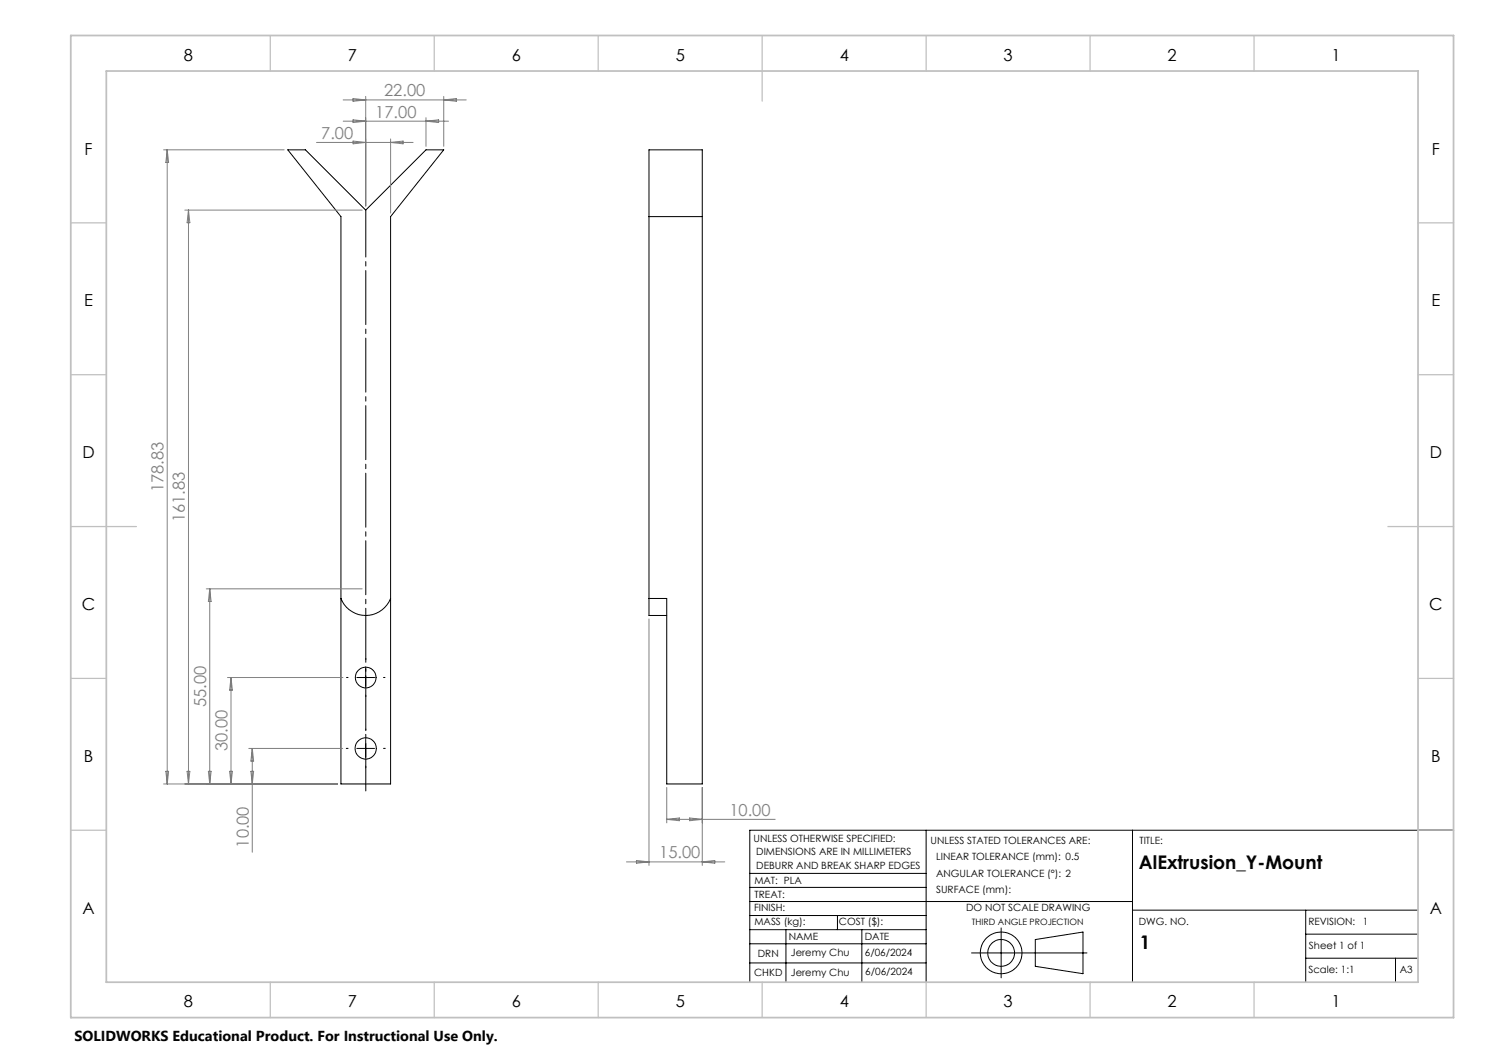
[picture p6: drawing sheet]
<svg xmlns="http://www.w3.org/2000/svg" width="420mm" height="297mm" viewBox="0 0 420 297" stroke-linecap="round" stroke-linejoin="round" font-family="sans-serif">
<g fill="none" stroke="#000" stroke-width=".28">
<path d="M81.2 42.3h4.9l17.1 17 17-17h5l-15 18.8v160h-14v-160zM183.1 42.3h15v178.8h-10v-52.3h-5zM183.1 61.1h15M96.2 168.8a7.5 7.5 0 0 0 7 4.8 7.5 7.5 0 0 0 7-4.8M183.1 168.8v4.8h5M100.6 191.1h5.1M103.2 188.6v5M100.6 211.1h5.1M103.2 208.6v5M261.2 234.2v42.8M319.4 234.2v42.8M400 234.2h-188.5v42.8"/>
<path d="M211.5 250.3h49.7M211.5 254.3h107.9M211.5 246.3h49.7M211.5 258.2h49.7M236.2 258.2v4M319.4 256.7h80.6M368.3 256.7v20.3M211.5 262.2h49.7M211.5 266.2h49.7M211.5 271.6h49.7M221.7 262.2v14.8M243.1 262.2v14.8"/>
<path d="M274 268.8h32.6M282.4 261.7v14.1M292 265l13.5-2.1v11.7l-13.5-2zM368.3 263.5h31.7M368.3 270.3h31.7M393.6 270.3v6.7"/>
<circle cx="103.2" cy="191.1" r="2.92"/>
<circle cx="103.2" cy="211.1" r="3"/>
<circle cx="282.4" cy="268.8" r="5.9"/>
<circle cx="282.4" cy="268.8" r="3.8"/>
</g>
<path d="M103.2 223.1v-164" fill="none" stroke="#000" stroke-width=".28" stroke-dasharray="15.2 1.3 1.3 1.3" stroke-dashoffset="1.8"/>
<path d="M98.2 191.1h-.4M103.2 186.1v-.4M103.2 196.1v.4M108.2 191.1h.4M98.2 211.1h-.5M103.2 206.1v-.5M103.2 216.1v.5M108.2 211.1h.5" fill="none" stroke="#000" stroke-width=".28" stroke-dasharray="15.2 1.3 1.3 1.3"/>
<path d="M400 234.2h10" fill="none" stroke="#000" stroke-width=".35"/>
<g fill="none" stroke="#c0c0c0" stroke-width=".35">
<path d="M76.2 10v10M122.5 10v10M168.7 10v10M215 10v18.5M261.2 10v10M307.5 10v10M353.7 10v10M20 62.9h10M400 62.9h10M20 105.7h10M400 105.7h10M20 148.5h18.5"/>
<path d="M391.5 148.5h18.5M20 191.3h10M400 191.3h10M20 234.2h10M400 234.2h10M76.2 277v10M122.5 277v10M168.7 277v10M215 277v10M261.2 277v10M307.5 277v10M353.7 277v10"/>
</g>
<path d="M20 10h390v277h-390zM30 20h370v257h-370z" fill="none" stroke="#c0c0c0" stroke-width=".5"/>
<g fill="none" stroke="#808080" stroke-width=".28">
<path d="M96.8 34.2h29.7M96.8 28.2h34.7M99.6 33.8l3.6 .4-3.6 .4zM99.6 27.8l3.6 .4-3.6 .4zM99.6 39.8l3.6 .4-3.6 .4zM103.2 27.2v30.9M110.2 39.2v20.9M120.2 33.2v8.1M120.2 34.2l3.5-.4v.8zM125.2 27.2v14.1M125.2 28.2l3.5-.4v.8zM46.1 42.3h34.1"/>
<path d="M47.2 42.3v178.8M47.2 42.3l.4 3.5h-.8zM52.1 59.3h50.1M53.2 59.3v161.8M53.2 59.3l.4 3.5h-.8zM89.3 40.2h27.2M110.2 40.2l3.5-.4v.8zM58.2 166.1h44M59.2 166.1v55M59.2 166.1l.3 3.5h-.7zM183.1 174.6v69.5M64.2 191.1h32.5"/>
<path d="M65.2 191.1v30M65.2 191.1l.3 3.6h-.7zM46.8 217.6h.8l-.4 3.5zM52.8 217.6h.8l-.4 3.5zM58.8 217.6h.7l-.3 3.5zM64.8 217.6h.7l-.3 3.5zM70.2 211.1h26.5M70.8 217.6h.7l-.3 3.5zM71.2 211.1v29.3M71.2 211.1l.3 3.6h-.7zM46.1 221.1h49M188.1 222.1v10"/>
<path d="M188.1 231.1h30.6M188.1 231.1l3.5-.4v.8zM194.5 230.7l3.6 .4-3.6 .4zM198.1 222.1v22M176.7 243.1h27.7M179.5 242.7l3.6 .4-3.6 .4zM198.1 243.1l3.5-.4v.8z"/>
</g>
<g font-size="5.3">
<text x="321.3" y="245.2">AlExtrusion_Y-Mount</text>
<text x="321.5" y="267.8">1</text>
</g>
<g font-size="4.7">
<text x="51.8" y="17.2">8</text>
<text x="98.1" y="17.2">7</text>
<text x="144.3" y="17.2">6</text>
<text x="190.6" y="17.2">5</text>
<text x="236.8" y="17.2">4</text>
<text x="283.1" y="17.2">3</text>
<text x="329.3" y="17.2">2</text>
<text x="375.6" y="17.2">1</text>
<text x="23.9" y="43.6">F</text>
<text x="403.9" y="43.6">F</text>
<text x="23.8" y="86.4">E</text>
<text x="403.8" y="86.4">E</text>
<text x="23.3" y="129.3">D</text>
<text x="403.3" y="129.3">D</text>
<text x="23.1" y="172.1">C</text>
<text x="403.1" y="172.1">C</text>
<text x="23.7" y="214.9">B</text>
<text x="403.7" y="214.9">B</text>
<text x="23.3" y="257.8">A</text>
<text x="403.3" y="257.8">A</text>
<text x="51.8" y="284.2">8</text>
<text x="98.1" y="284.2">7</text>
<text x="144.3" y="284.2">6</text>
<text x="190.6" y="284.2">5</text>
<text x="236.8" y="284.2">4</text>
<text x="283.1" y="284.2">3</text>
<text x="329.3" y="284.2">2</text>
<text x="375.6" y="284.2">1</text>
</g>
<g font-size="4.7" fill="#808080">
<text x="108.4" y="27.1">22.00</text>
<text x="105.9" y="33.2">17.00</text>
<text x="90.6" y="39.2">7.00</text>
<text x="46.2" y="138.8" transform="rotate(-90 46.2 138.8)">178.83</text>
<text x="52.2" y="147.3" transform="rotate(-90 52.2 147.3)">161.83</text>
<text x="58.2" y="199.4" transform="rotate(-90 58.2 199.4)">55.00</text>
<text x="64.2" y="211.9" transform="rotate(-90 64.2 211.9)">30.00</text>
<text x="205.7" y="230.1">10.00</text>
<text x="70.2" y="239.1" transform="rotate(-90 70.2 239.1)">10.00</text>
<text x="185.9" y="242.1">15.00</text>
</g>
<text font-size="4.1" x="21" y="293.7">SOLIDWORKS Educational Product. For Instructional Use Only.</text>
<g font-size="2.8">
<text x="212.5" y="237.4">UNLESS OTHERWISE SPECIFIED:</text>
<text x="262.5" y="238">UNLESS STATED TOLERANCES ARE:</text>
<text x="321.4" y="238">TITLE:</text>
<text x="213.3" y="245">DEBURR AND BREAK SHARP EDGES</text>
<text x="213.3" y="241.2">DIMENSIONS ARE IN MILLIMETERS</text>
<text x="264" y="242.5">LINEAR TOLERANCE (mm): 0.5</text>
<text x="212.8" y="249.3">MAT: PLA</text>
<text x="264" y="251.8">SURFACE (mm):</text>
<text x="264" y="247.3">ANGULAR TOLERANCE (°): 2</text>
<text x="212.7" y="256.9">FINISH:</text>
<text x="212.9" y="253.2">TREAT:</text>
<text x="272.5" y="256.9">DO NOT SCALE DRAWING</text>
<text x="212.8" y="261">MASS (kg):</text>
<text x="236.6" y="261">COST ($):</text>
<text x="321.2" y="261">DWG. NO.</text>
<text x="369.1" y="261">REVISION:</text>
<text x="384.4" y="261">1</text>
<text x="213.8" y="269.9">DRN</text>
<text x="222.5" y="265.2">NAME</text>
<text x="223.1" y="269.8">Jeremy Chu</text>
<text x="243.9" y="269.7">6/06/2024</text>
<text x="243.9" y="265.1">DATE</text>
<text x="369.2" y="267.8">Sheet 1 of 1</text>
<text x="212.7" y="275.4">CHKD</text>
<text x="223.1" y="275.3">Jeremy Chu</text>
<text x="244.1" y="275.1">6/06/2024</text>
<text x="369.1" y="274.5">Scale: 1:1</text>
<text x="394.8" y="274.5">A3</text>
</g>
<text font-size="2.5" x="274.2" y="260.9">THIRD ANGLE PROJECTION</text>
</svg>
